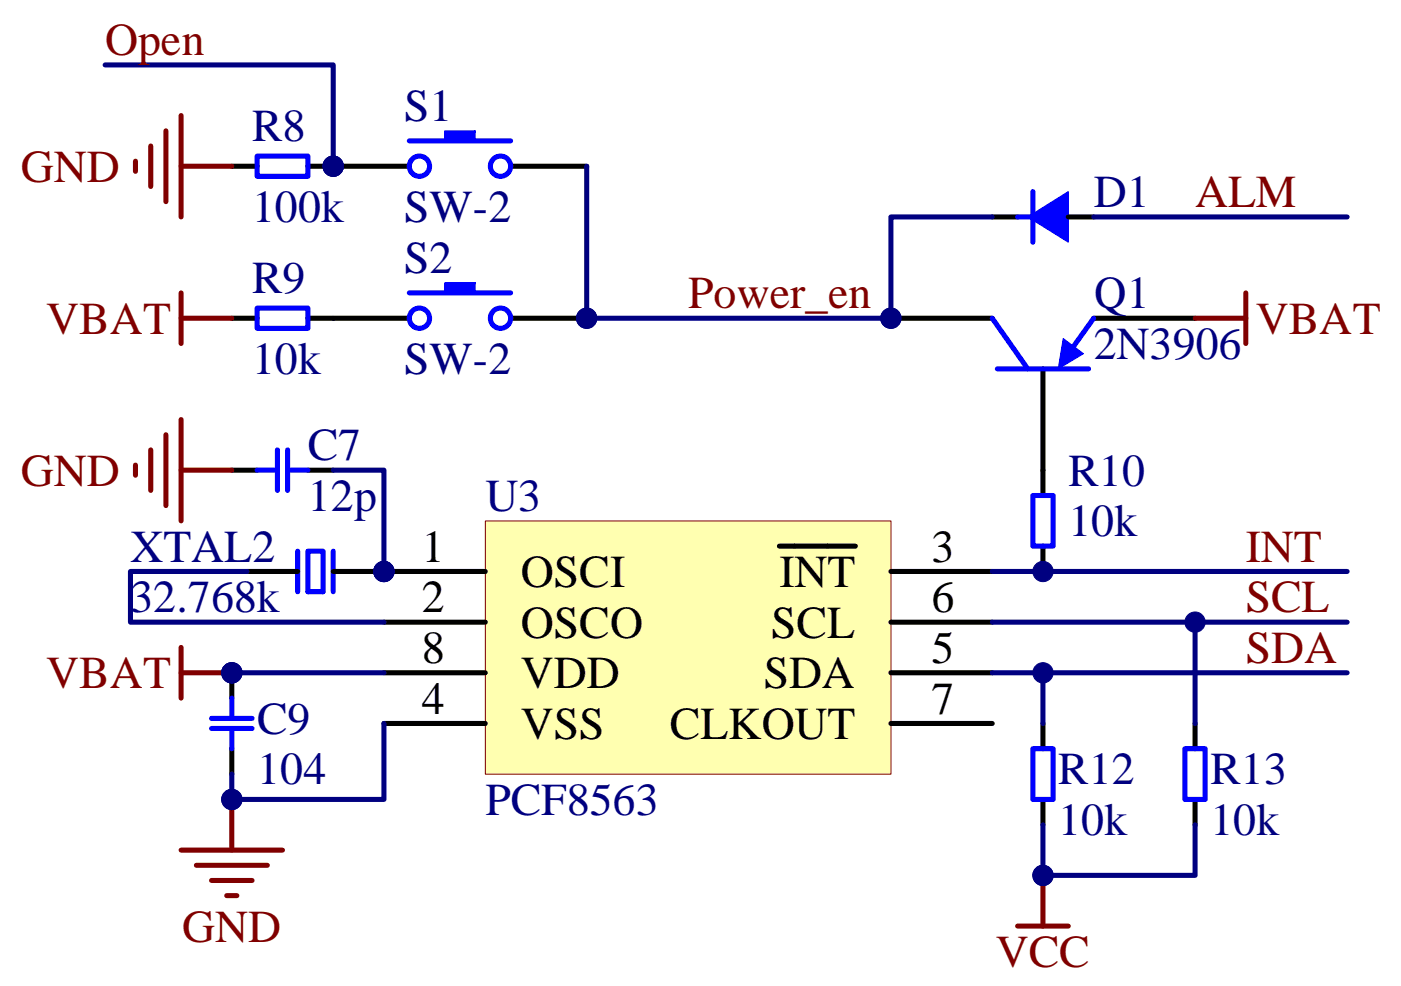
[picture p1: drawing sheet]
<svg xmlns="http://www.w3.org/2000/svg" width="297mm" height="209mm" viewBox="0 0 297 209" stroke-linecap="round" stroke-linejoin="round" font-family="sans-serif">
<path d="M49.1 35.3h5.4M65.3 35.3h21.5M108.3 35.3h16.1M49.1 67.5h5.4M65.3 67.5h21.5M108.3 67.5h16.1" fill="none" stroke="#000" stroke-width="1.1"/>
<g fill="none" stroke="#00f" stroke-width="1.1">
<path d="M54.5 33.1h10.8v4.3h-10.8zM86.8 29.9h21.5M54.5 65.3h10.8v4.3h-10.8zM86.8 62.1h21.5"/>
<circle cx="88.9" cy="35.2" r="2.15"/>
<circle cx="106.1" cy="35.2" r="2.15"/>
<circle cx="88.9" cy="67.5" r="2.15"/>
<circle cx="106.1" cy="67.5" r="2.15"/>
</g>
<g fill="#00f" stroke="#00f" stroke-width=".21">
<path d="M94.3 27.7v2.2h6.5v-2.2z" fill-rule="evenodd"/>
<path d="M94.3 60v2.1h6.5v-2.1z" fill-rule="evenodd"/>
</g>
<path d="M28.7 34.2v2.1M32 31v8.6M35.2 27.7v15.1M38.4 24.5v21.5M38.4 35.3h10.7M38.4 67.5h10.7M38.4 62.1v10.7" fill="none" stroke="#800000" stroke-width="1.1"/>
<path d="M22.3 13.8h48.4v21.5" fill="none" stroke="#000080" stroke-width="1.1"/>
<path d="M102.9 110.5h86v53.7h-86z" fill="#ffffb0"/>
<path d="M102.9 110.5h86v53.7h-86z" fill="none" stroke="#800000" stroke-width=".21"/>
<g fill="none" stroke="#000" stroke-width="1.1">
<path d="M210.4 46h5.3M226.5 46h5.4M188.9 67.5h21.5M221.1 78.2v26.9M231.9 67.5h21.5M49.1 99.7h5.4M65.3 99.7h5.4M165.2 115.8h16.2M221.1 115.8v5.4M52.4 121.2h10.7M70.7 121.2h32.2M81.4 131.9h21.5"/>
<path d="M188.9 121.2h21.5M188.9 131.9h21.5M49.1 142.7v5.4M49.1 158.8v5.4M81.4 153.4h21.5M81.4 142.7h21.5M188.9 153.4h21.5M188.9 142.7h21.5M221.1 153.4v5.4M253.4 153.4v5.4M221.1 169.5v5.4M253.4 169.5v5.4"/>
</g>
<g fill="none" stroke="#00f" stroke-width="1.1">
<path d="M215.7 46h3.3M219 40.6v10.8M210.4 67.5l7.5 10.7M211.5 78.2h19.3M231.9 67.5l-5.4 7.5M54.5 99.7h4.3M58.8 95.4v8.6M61 99.7h4.3M61 95.4v8.6M63.1 116.9v8.6M65.3 116.9h3.2v8.6h-3.2zM70.7 116.9v8.6"/>
<path d="M219 105.1h4.3v10.7h-4.3zM44.8 154.5h8.6M44.8 152.4h8.6M49.1 148.1v4.3M49.1 154.5v4.3M219 158.8h4.3v10.7h-4.3zM251.2 158.8h4.3v10.7h-4.3z"/>
</g>
<path d="M124.4 35.3v32.2h64.5v-21.5h21.5M231.9 46h53.7M70.7 99.7h10.7v21.5M52.4 121.2h-24.7v10.7h53.7M210.4 131.9h75.2M210.4 121.2h75.2M253.4 131.9v21.5M49.1 142.7h32.3M81.4 153.4v16.1h-32.3v-5.3M210.4 142.7h75.2M221.1 142.7v10.7M221.1 174.9v10.7h32.3v-10.7" fill="none" stroke="#000080" stroke-width="1.1"/>
<g fill="none" stroke="#800000" stroke-width="1.1">
<path d="M253.4 67.5h10.7M264.1 62.1v10.7M28.7 98.6v2.2M32 95.4v8.6M35.2 92.2v15M38.4 89v21.5M38.4 99.7h10.7M38.4 137.3v10.8M38.4 142.7h10.7M49.1 169.5v10.8M38.4 180.3h21.5M41.6 183.5h15.1"/>
<path d="M44.8 186.7h8.6M48.1 189.9h2.1M215.7 196.4h10.8M221.1 185.6v10.8"/>
</g>
<g fill="#00f" stroke="#00f" stroke-width=".21">
<path d="M225.4 71.8l4.3 3.2-5.3 3.2z"/>
<path d="M217.9 46l8.6-5.4v10.8z"/>
</g>
<g fill="#000080" stroke="#000080" stroke-width=".21">
<circle cx="70.6" cy="35.2" r="2.15"/>
<circle cx="124.4" cy="67.5" r="2.15"/>
<circle cx="81.4" cy="121.2" r="2.15"/>
<circle cx="49.2" cy="142.7" r="2.15"/>
<circle cx="49.2" cy="169.5" r="2.15"/>
<circle cx="188.9" cy="67.5" r="2.15"/>
<circle cx="221.1" cy="121.2" r="2.15"/>
<circle cx="221.1" cy="142.7" r="2.15"/>
<circle cx="253.4" cy="131.9" r="2.15"/>
<circle cx="221.1" cy="185.7" r="2.15"/>
</g>
<g font-size="9.7" fill="#800000">
<text x="22.3" y="11.7">Open</text>
<text x="4.4" y="38.5">GND</text>
<text x="253.4" y="43.9">ALM</text>
<text x="145.9" y="65.4">Power_en</text>
<text x="9.8" y="70.8">VBAT</text>
<text x="266.3" y="70.8">VBAT</text>
<text x="4.4" y="103">GND</text>
<text x="264.1" y="119.1">INT</text>
<text x="264.1" y="129.9">SCL</text>
<text x="264.1" y="140.6">SDA</text>
<text x="9.8" y="146">VBAT</text>
<text x="38.6" y="199.7">GND</text>
<text x="211.1" y="205">VCC</text>
</g>
<g font-size="9.7" fill="#000080">
<text x="53.5" y="29.9">R8</text>
<text x="85.7" y="25.6">S1</text>
<text x="53.5" y="47.1">100k</text>
<text x="85.7" y="47.1">SW-2</text>
<text x="231.9" y="43.9">D1</text>
<text x="85.7" y="57.9">S2</text>
<text x="53.5" y="62.2">R9</text>
<text x="231.9" y="65.4">Q1</text>
<text x="231.9" y="76.1">2N3906</text>
<text x="53.5" y="79.3">10k</text>
<text x="85.7" y="79.3">SW-2</text>
<text x="65.3" y="97.6">C7</text>
<text x="226.5" y="103">R10</text>
<text x="65.3" y="108.4">12p</text>
<text x="102.9" y="108.4">U3</text>
<text x="226.5" y="113.7">10k</text>
<text x="27.7" y="119.1">XTAL2</text>
<text x="27.7" y="129.9">32.768k</text>
<text x="54.5" y="155.6">C9</text>
<text x="54.5" y="166.4">104</text>
<text x="224.4" y="166.4">R12</text>
<text x="256.6" y="166.4">R13</text>
<text x="102.9" y="172.8">PCF8563</text>
<text x="224.4" y="177.1">10k</text>
<text x="256.6" y="177.1">10k</text>
</g>
<g font-size="9.7">
<text x="89.5" y="119.1">1</text>
<text x="197.5" y="119.1">3</text>
<text x="110.4" y="124.5">OSCI</text>
<text x="165.2" y="124.5">INT</text>
<text x="89.5" y="129.9">2</text>
<text x="197.5" y="129.9">6</text>
<text x="110.4" y="135.2">OSCO</text>
<text x="163.5" y="135.2">SCL</text>
<text x="89.5" y="140.6">8</text>
<text x="197.5" y="140.6">5</text>
<text x="110.4" y="146">VDD</text>
<text x="161.9" y="146">SDA</text>
<text x="89.5" y="151.3">4</text>
<text x="197.5" y="151.3">7</text>
<text x="110.4" y="156.7">VSS</text>
<text x="142" y="156.7">CLKOUT</text>
</g>
</svg>
